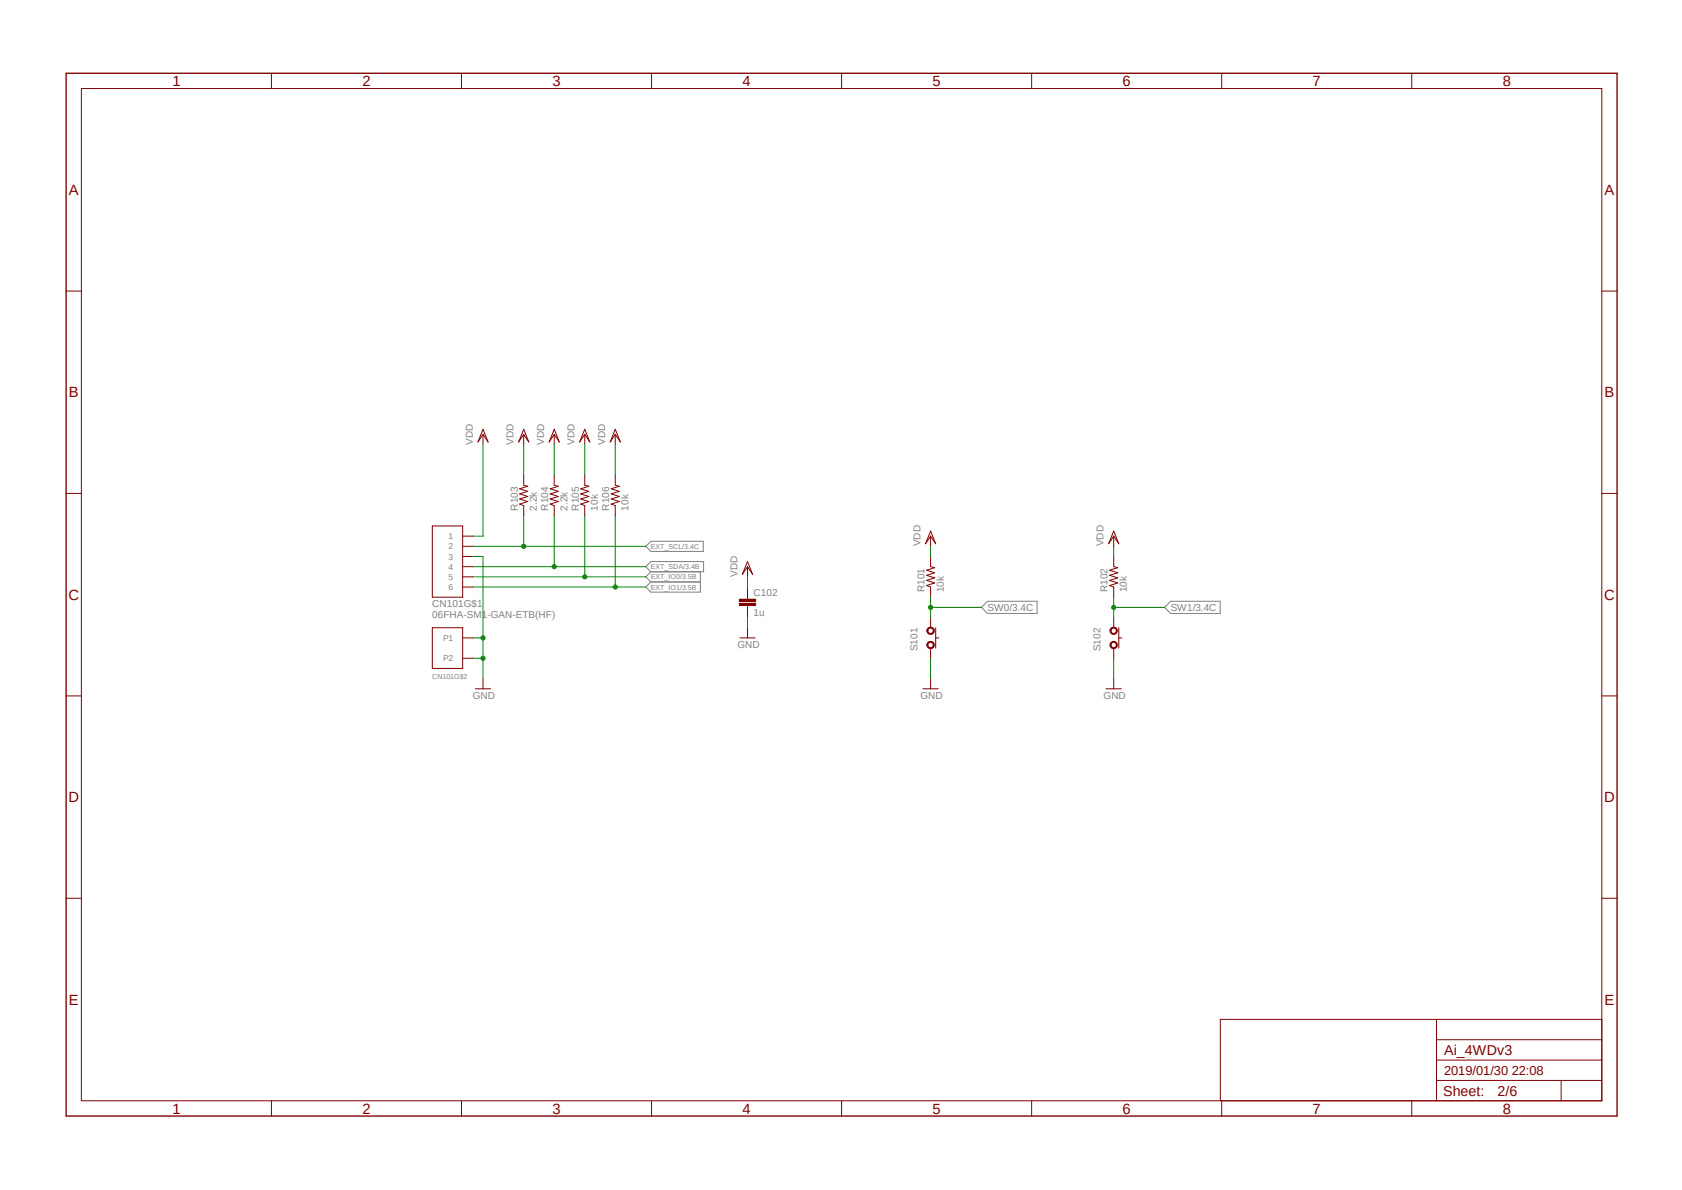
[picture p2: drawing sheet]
<svg xmlns="http://www.w3.org/2000/svg" width="420mm" height="297mm" viewBox="0 0 420 297" stroke-linecap="round" stroke-linejoin="round" font-family="sans-serif">
<path d="M16 17.9l388.2 261.2M404.2 17.9l-388.2 261.2" fill="none" stroke="#fff" stroke-width=".25"/>
<path d="M161.2 136.4l1.3-1.3h13.1v2.5h-13.1zM161.2 141.4l1.3-1.2h13.2v2.5h-13.2zM162.5 142.7l-1.3 1.3 1.3 1.2M162.5 145.2h12.4M174.9 142.7v5.1h-12.4l-1.3-1.3 1.3-1.3M245.1 151.6l1.5-1.5h12.4v3h-12.4zM292.3 150.1h12.4v3h-12.4l-1.5-1.5z" fill="none" stroke="#808080" stroke-width=".25"/>
<g fill="none" stroke="#800000" stroke-width=".25">
<path d="M67.8 18.3v3.8M115.2 18.3v3.8M162.7 18.3v3.8M210.1 18.3v3.8M257.6 18.3v3.8M305.1 18.3v3.8M352.5 18.3v3.8M20.3 22.1h379.7v252.6h-379.7zM16.5 72.6h3.8M400 72.6h3.8M120.6 108.4v2.6M120.6 107.1l1.3 3.2-1.3-1.9-1.3 1.9z"/>
<path d="M16.5 123.1h3.8M107.9 131.3h7.6v17.8h-7.6zM115.5 133.8h2.6M115.5 136.4h2.6M115.5 138.9h2.6M400 123.1h3.8M115.5 141.4h2.6M115.5 144h2.6M115.5 146.5h2.6M186.6 149.1v.5M186.6 151.1v.5M16.5 173.7h3.8"/>
<path d="M118.7 171.9h3.8M120.6 169.4v2.5M400 173.7h3.8M16.5 224.2h3.8M400 224.2h3.8M358.7 254.4v20.3M358.7 259.5h41.3M400 254.4h-95.3v20.3M67.8 274.7v3.9M115.2 274.7v3.9M162.7 274.7v3.9M210.1 274.7v3.9"/>
<path d="M257.6 274.7v3.9M305.1 274.7v3.9M352.5 274.7v3.9M358.7 269.7h41.3M358.7 264.6h41.3M389.8 269.7v5"/>
</g>
<path d="M16.5 18.3h387.3v260.3h-387.3z" fill="none" stroke="#800000" stroke-width=".34"/>
<path d="M184.6 150.6h4.1v.5h-4.1z" fill-rule="evenodd" fill="#800000"/>
<path d="M184.6 150.6h4.1v.5h-4.1z" fill="none" stroke="#800000" stroke-width=".25"/>
<path d="M184.6 149.6h4.1v.5h-4.1z" fill-rule="evenodd" fill="#800000"/>
<path d="M107.9 156.7h7.6v10.1h-7.6zM115.5 159.2h2.6M184.6 149.6h4.1v.5h-4.1zM184.7 159.2h3.9M186.6 141.4v2.6M186.6 146.5v2.6M186.6 151.6v2.5M186.6 156.7v2.5M186.6 140.2l1.3 3.1-1.3-1.9-1.2 1.9zM232.4 154.1v2.6M115.5 164.3h2.6M232.4 161.8v2.5" fill="none" stroke="#800000" stroke-width=".25"/>
<path d="M231.8 156.7a.93 .93 0 0 1 1.4 .3 .93 .93 0 0 1-.6 1.3 .93 .93 0 0 1-1.2-.9h.3a.68 .68 0 0 1 1-.5 .68 .68 0 0 1 .1 1.1 .68 .68 0 0 1-1.1-.3v-.3h-.3z" fill-rule="evenodd" fill="#800000"/>
<path d="M231.8 156.7a.93 .93 0 0 1 1.4 .3 .93 .93 0 0 1-.6 1.3 .93 .93 0 0 1-1.2-.9h.3a.68 .68 0 0 1 1-.5 .68 .68 0 0 1 .1 1.1 .68 .68 0 0 1-1.1-.3v-.3h-.3z" fill="none" stroke="#800000" stroke-width=".25"/>
<path d="M231.8 160.3a.93 .93 0 0 1 1.4 .3 .93 .93 0 0 1-.6 1.3 .93 .93 0 0 1-1.2-.9h.3a.68 .68 0 0 1 1-.6 .68 .68 0 0 1 .1 1.2 .68 .68 0 0 1-1.1-.3v-.3h-.3z" fill-rule="evenodd" fill="#800000"/>
<path d="M232.4 138.9v2.5l1 .3-2 .6 2 .7-2 .6 2 .6-2 .7 2 .6-2 .6 1 .4v2.6M232.4 133.8v2.6M232.4 132.5l1.2 3.2-1.2-1.9-1.3 1.9zM233.6 156.7v5.1M233.6 159.2h.8M278.1 154.1v2.6M230.5 171.9h3.8M231.8 160.3a.93 .93 0 0 1 1.4 .3 .93 .93 0 0 1-.6 1.3 .93 .93 0 0 1-1.2-.9h.3a.68 .68 0 0 1 1-.6 .68 .68 0 0 1 .1 1.2 .68 .68 0 0 1-1.1-.3v-.3h-.3zM232.4 169.4v2.5M278.1 161.8v2.5" fill="none" stroke="#800000" stroke-width=".25"/>
<path d="M277.5 156.7a.91 .91 0 0 1 1.4 .3 .91 .91 0 0 1-.6 1.3 .91 .91 0 0 1-1.1-.9h.2a.68 .68 0 0 1 1-.5 .68 .68 0 0 1 .2 1.1 .68 .68 0 0 1-1.1-.3l-.1-.3h-.2z" fill-rule="evenodd" fill="#800000"/>
<path d="M277.5 156.7a.91 .91 0 0 1 1.4 .3 .91 .91 0 0 1-.6 1.3 .91 .91 0 0 1-1.1-.9h.2a.68 .68 0 0 1 1-.5 .68 .68 0 0 1 .2 1.1 .68 .68 0 0 1-1.1-.3l-.1-.3h-.2z" fill="none" stroke="#800000" stroke-width=".25"/>
<path d="M277.5 160.3a.91 .91 0 0 1 1.4 .3 .91 .91 0 0 1-.6 1.3 .91 .91 0 0 1-1.1-.9h.2a.68 .68 0 0 1 1-.6 .68 .68 0 0 1 .2 1.2 .68 .68 0 0 1-1.1-.3l-.1-.3h-.2z" fill-rule="evenodd" fill="#800000"/>
<g fill="none" stroke="#800000" stroke-width=".25">
<path d="M130.8 118.6v2.5l1 .3-2 .6 2 .6-2 .7 2 .6-2 .6 2 .7-2 .6 1 .4v2.5M130.8 108.4v2.6M130.8 107.1l1.2 3.2-1.2-1.9-1.3 1.9zM138.4 118.6v2.5l1 .3-2 .6 2 .6-2 .7 2 .6-2 .6 2 .7-2 .6 1 .4v2.5M138.4 108.4v2.6M138.4 107.1l1.3 3.2-1.3-1.9-1.3 1.9zM146 118.6v2.5l1 .3-2 .6 2 .6-2 .7 2 .6-2 .6 2 .7-2 .6 1 .4v2.5M146 108.4v2.6M146 107.1l1.3 3.2-1.3-1.9-1.3 1.9zM153.6 118.6v2.5l1 .3-2 .6 2 .6-2 .7 2 .6-2 .6 2 .7-2 .6 1 .4v2.5M153.6 108.4v2.6M153.6 107.1l1.3 3.2-1.3-1.9-1.2 1.9z"/>
<path d="M278.1 138.9v2.5l1 .3-2 .6 2 .7-2 .6 2 .6-2 .7 2 .6-2 .6 1 .4v2.6M278.1 133.8v2.6M278.1 132.5l1.3 3.2-1.3-1.9-1.3 1.9zM279.4 156.7v5.1M279.4 159.2h.7M276.2 171.9h3.8M277.5 160.3a.91 .91 0 0 1 1.4 .3 .91 .91 0 0 1-.6 1.3 .91 .91 0 0 1-1.1-.9h.2a.68 .68 0 0 1 1-.6 .68 .68 0 0 1 .2 1.2 .68 .68 0 0 1-1.1-.3l-.1-.3h-.2zM278.1 169.4v2.5"/>
</g>
<path d="M118.1 136.4h43.1M130.8 128.7v7.7" fill="none" stroke="#008000" stroke-width=".25"/>
<circle cx="130.8" cy="136.4" r=".51" fill="#008000"/>
<g fill="none" stroke="#008000" stroke-width=".25">
<path d="M138.4 128.7v12.7M118.1 141.4h43.1"/>
<circle cx="130.8" cy="136.4" r=".51"/>
</g>
<circle cx="138.4" cy="141.4" r=".51" fill="#008000"/>
<g fill="none" stroke="#008000" stroke-width=".25">
<path d="M146 128.7v15.3M118.1 144h43.1"/>
<circle cx="138.4" cy="141.4" r=".51"/>
</g>
<circle cx="146" cy="144" r=".51" fill="#008000"/>
<g fill="none" stroke="#008000" stroke-width=".25">
<path d="M153.6 128.7v17.8M118.1 146.5h43.1"/>
<circle cx="146" cy="144" r=".51"/>
</g>
<circle cx="153.6" cy="146.5" r=".51" fill="#008000"/>
<g fill="none" stroke="#008000" stroke-width=".25">
<path d="M118.1 138.9h2.5v30.5M118.1 159.2h2.5"/>
<circle cx="153.6" cy="146.5" r=".51"/>
</g>
<circle cx="120.6" cy="159.2" r=".51" fill="#008000"/>
<g fill="none" stroke="#008000" stroke-width=".25">
<path d="M118.1 164.3h2.5"/>
<circle cx="120.6" cy="159.2" r=".51"/>
</g>
<circle cx="120.6" cy="164.3" r=".51" fill="#008000"/>
<g fill="none" stroke="#008000" stroke-width=".25">
<path d="M120.6 111v22.8h-2.5M130.8 111v7.6M138.4 111v7.6M146 111v7.6M153.6 111v7.6M232.4 136.4v2.5M278.1 136.4v2.5M186.6 144v2.5M186.6 154.1v2.6M232.4 149.1v5M232.4 151.6h12.7M232.4 164.3v5.1"/>
<path d="M278.1 164.3v5.1"/>
<circle cx="120.6" cy="164.3" r=".51"/>
</g>
<circle cx="232.4" cy="151.6" r=".51" fill="#008000"/>
<g fill="none" stroke="#008000" stroke-width=".25">
<path d="M278.1 149.1v5M278.1 151.6h12.7"/>
<circle cx="232.4" cy="151.6" r=".51"/>
</g>
<circle cx="278.1" cy="151.6" r=".51" fill="#008000"/>
<circle cx="278.1" cy="151.6" r=".51" fill="none" stroke="#008000" stroke-width=".25"/>
<g font-size="3.7" fill="#800000">
<text x="43.1" y="21.5">1</text>
<text x="90.5" y="21.5">2</text>
<text x="137.9" y="21.5">3</text>
<text x="185.4" y="21.5">4</text>
<text x="232.8" y="21.5">5</text>
<text x="280.3" y="21.5">6</text>
<text x="327.7" y="21.5">7</text>
<text x="375.2" y="21.5">8</text>
<text x="17.2" y="48.7">A</text>
<text x="400.6" y="48.7">A</text>
<text x="17.2" y="99.2">B</text>
<text x="400.6" y="99.2">B</text>
<text x="17.1" y="149.7">C</text>
<text x="400.6" y="149.7">C</text>
<text x="17.1" y="200.3">D</text>
<text x="400.6" y="200.3">D</text>
<text x="17.2" y="250.8">E</text>
<text x="400.6" y="250.8">E</text>
<text x="43.1" y="278">1</text>
<text x="90.5" y="278">2</text>
<text x="137.9" y="278">3</text>
<text x="185.4" y="278">4</text>
<text x="232.8" y="278">5</text>
<text x="280.3" y="278">6</text>
<text x="327.7" y="278">7</text>
<text x="375.2" y="278">8</text>
</g>
<g font-size="3.6" fill="#800000">
<text x="360.6" y="263.3">Ai_4WDv3</text>
<text x="360.3" y="273.6">Sheet:</text>
<text x="373.9" y="273.5">2/6</text>
</g>
<text font-size="3.2" fill="#800000" x="360.6" y="268.4">2019/01/30 22:08</text>
<g font-size="2.5" fill="#808080">
<text x="118.1" y="111" transform="rotate(-90 118.1 111)">VDD</text>
<text x="128.2" y="111" transform="rotate(-90 128.2 111)">VDD</text>
<text x="135.8" y="111" transform="rotate(-90 135.8 111)">VDD</text>
<text x="143.5" y="111" transform="rotate(-90 143.5 111)">VDD</text>
<text x="151.1" y="111" transform="rotate(-90 151.1 111)">VDD</text>
<text x="129.3" y="127.5" transform="rotate(-90 129.3 127.5)">R103</text>
<text x="134.1" y="127.5" transform="rotate(-90 134.1 127.5)">2.2k</text>
<text x="136.9" y="127.5" transform="rotate(-90 136.9 127.5)">R104</text>
<text x="141.7" y="127.5" transform="rotate(-90 141.7 127.5)">2.2k</text>
<text x="144.5" y="127.5" transform="rotate(-90 144.5 127.5)">R105</text>
<text x="149.3" y="127.5" transform="rotate(-90 149.3 127.5)">10k</text>
<text x="152.1" y="127.5" transform="rotate(-90 152.1 127.5)">R106</text>
<text x="156.9" y="127.5" transform="rotate(-90 156.9 127.5)">10k</text>
<text x="229.8" y="136.4" transform="rotate(-90 229.8 136.4)">VDD</text>
<text x="275.6" y="136.4" transform="rotate(-90 275.6 136.4)">VDD</text>
<text x="184.1" y="144" transform="rotate(-90 184.1 144)">VDD</text>
<text x="188.2" y="148.7">C102</text>
<text x="230.8" y="147.8" transform="rotate(-90 230.8 147.8)">R101</text>
<text x="235.7" y="147.8" transform="rotate(-90 235.7 147.8)">10k</text>
<text x="276.6" y="147.8" transform="rotate(-90 276.6 147.8)">R102</text>
<text x="281.4" y="147.8" transform="rotate(-90 281.4 147.8)">10k</text>
<text x="108" y="154.1">06FHA-SM1-GAN-ETB(HF)</text>
<text x="108" y="151.6">CN101G$1</text>
<text x="188.2" y="153.8">1u</text>
<text x="246.6" y="152.5">SW0/3.4C</text>
<text x="292.3" y="152.5">SW1/3.4C</text>
<text x="184.1" y="161.8">GND</text>
<text x="229.1" y="162.5" transform="rotate(-90 229.1 162.5)">S101</text>
<text x="274.8" y="162.5" transform="rotate(-90 274.8 162.5)">S102</text>
<text x="118.1" y="174.5">GND</text>
<text x="229.8" y="174.5">GND</text>
<text x="275.6" y="174.5">GND</text>
</g>
<g font-size="2.1" fill="#808080">
<text x="112" y="134.6">1</text>
<text x="112" y="137.1">2</text>
<text x="112" y="139.7">3</text>
<text x="112" y="142.2">4</text>
<text x="112" y="144.7">5</text>
<text x="112" y="147.3">6</text>
<text x="110.6" y="160">P1</text>
<text x="110.6" y="165.1">P2</text>
</g>
<g font-size="1.8" fill="#808080">
<text x="162.5" y="137">EXT_SCL/3.4C</text>
<text x="162.5" y="142.1">EXT_SDA/3.4B</text>
<text x="162.5" y="144.6">EXT_IO0/3.5B</text>
<text x="162.5" y="147.2">EXT_IO1/3.5B</text>
<text x="108" y="169.4">CN101G$2</text>
</g>
</svg>
